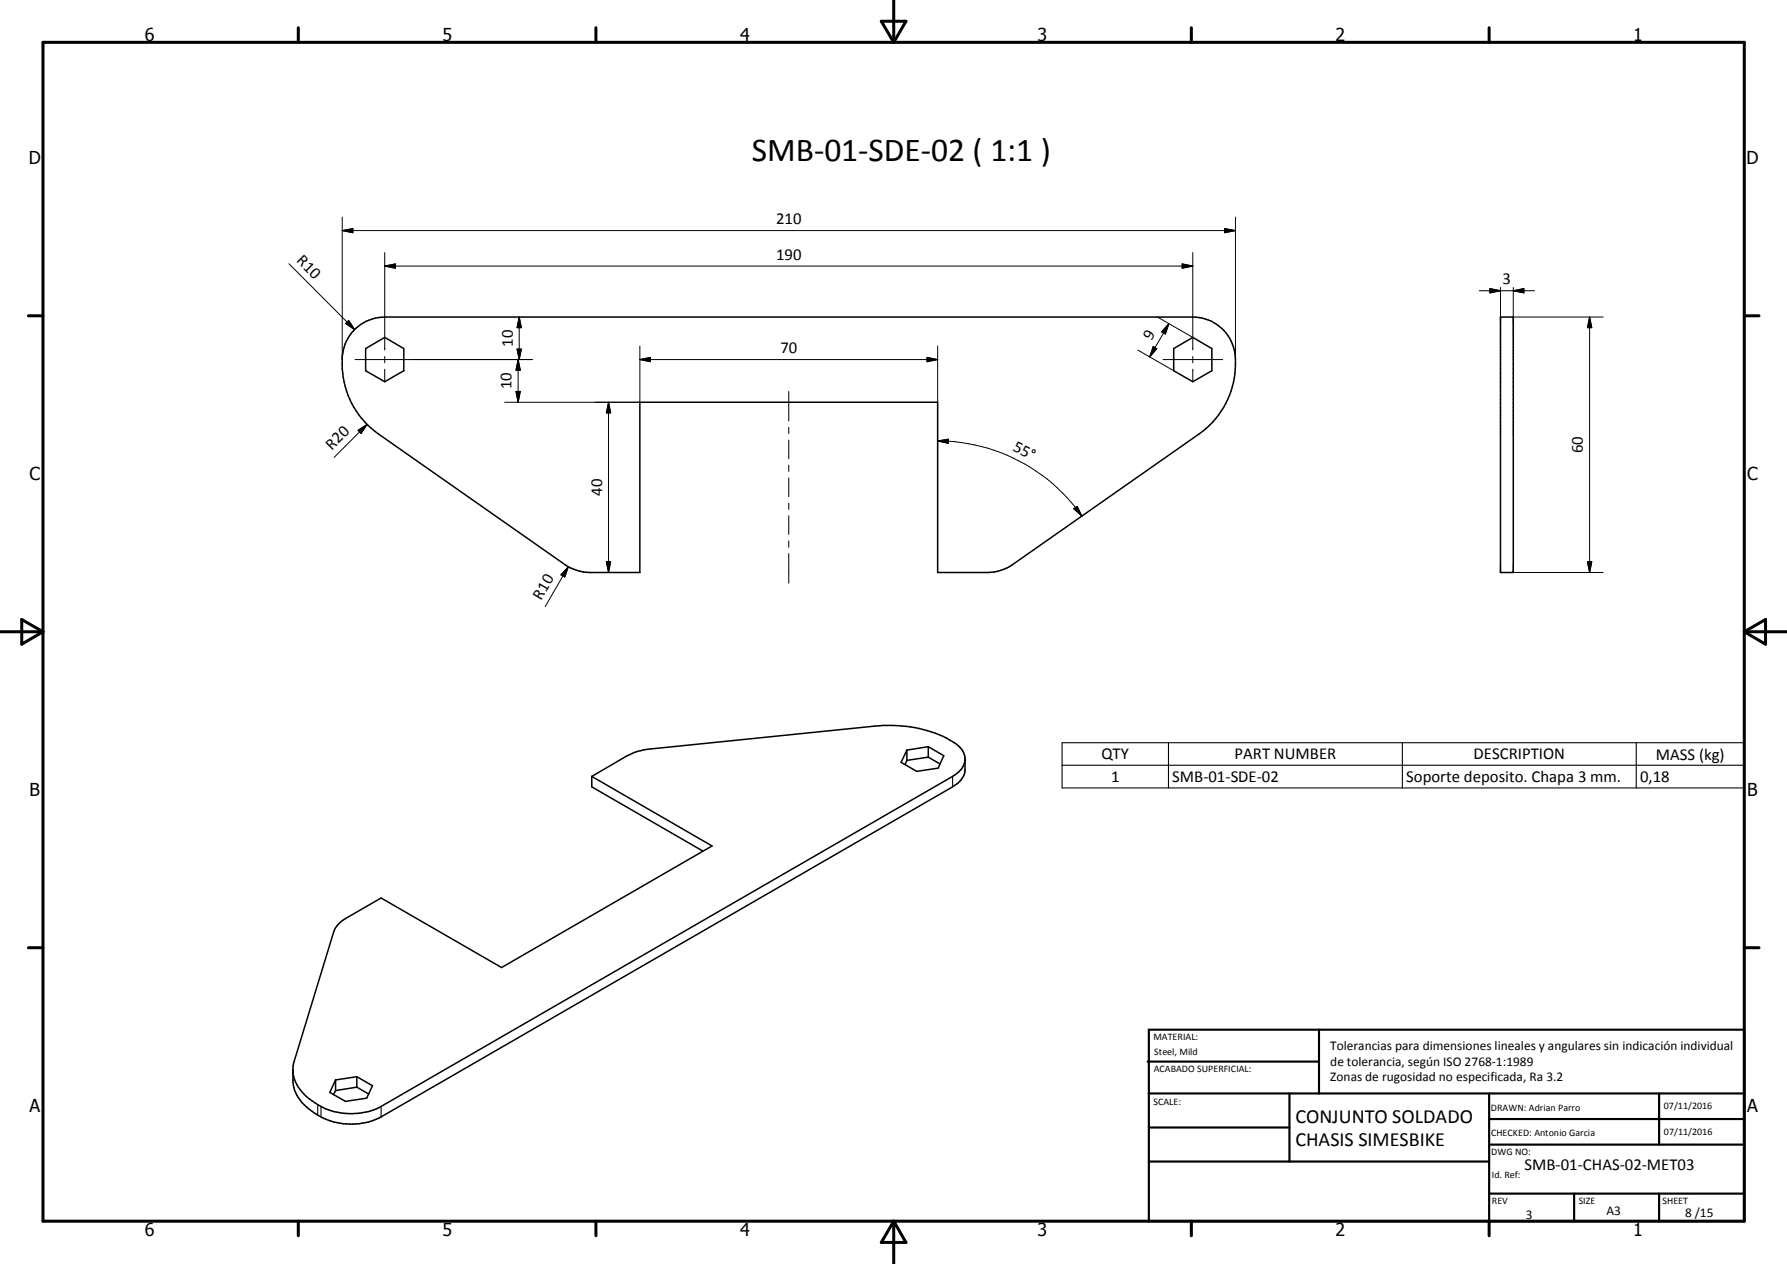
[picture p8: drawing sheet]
<svg xmlns="http://www.w3.org/2000/svg" width="420mm" height="297mm" viewBox="0 0 420 297" stroke-linecap="round" stroke-linejoin="round" font-family="sans-serif">
<g fill="none" stroke="#000" stroke-width=".35">
<path d="M83.6 77.2a10.5 10.5 0 0 1 6.9-2.7h189.9a10.1 10.1 0 0 1 10.1 11.1 20.2 20.2 0 0 1-8.6 16.4l-43.9 30.7a10.7 10.7 0 0 1-5.7 1.8h-11.8v-40h-70.1v40h-11.8a10.7 10.7 0 0 1-5.7-1.8l-43.9-30.7a20.1 20.1 0 0 1-8.3-19.7 10.4 10.4 0 0 1 2.9-5.1zM352.8 74.5h3v60h-3zM86 81.9l4.5-2.6 4.4 2.6v5.2l-4.4 2.6-4.5-2.6zM276 81.9l4.4-2.6 4.5 2.6v5.2l-4.5 2.6-4.4-2.6zM213.2 178.7l-.4 1M213.2 176.3v2.4M218.3 175.5l3.6 2.1-1.3 2.9-5.1 .8-3.6-2.1 1.3-2.9M218.3 175.5v2.4M218.3 177.9l2.7 1.6M218.3 175.5l-5.1 .8M218.3 177.9l-5.1 .8M226.9 178.6a5 5 0 0 1-2.9 3.9l-134.4 77.5a15.3 15.3 0 0 1-19.8-5.1l-.6-1.2-.3-1.8"/>
<path d="M139.1 182.5v2.4l26.2 15.1M79.4 217.3l1.8-1.4 8.4-4.9 28.3 16.4 49.5-28.6-28.3-16.3 8.4-4.9a13.8 13.8 0 0 1 5.3-1.6l52.8-5.4a29.2 29.2 0 0 1 19.3 4.3 4.5 4.5 0 0 1 2 3.3v3a5.3 5.3 0 0 1-2.9 3.7l-134.4 77.6a15.2 15.2 0 0 1-19.8-5.1l-.7-1.7a13.5 13.5 0 0 1-.2-4.5l.3-1.8 9.3-30.5zM78.9 253.8v2.5M78.9 256.3l-.5 .9M83.9 253l3.7 2.1-1.4 3-5 .7-3.7-2.1 1.4-2.9M83.9 253v2.5M83.9 255.5l2.8 1.6M83.9 253l-5 .8M83.9 255.5l-5 .8"/>
</g>
<path d="M249.7 174.5h160.4v10.7h-160.4zM249.7 179.8h160.4M274.7 174.5v10.7M329.7 174.5v10.7M384.7 174.5v10.7M224 182.5v2.4M74.7 259.6v2.4M75.5 260v2.5M89.6 260v2.5" fill="none" stroke="#000" stroke-width=".25"/>
<g fill="none" stroke="#000" stroke-width=".71">
<path d="M10.1 9.9h400v277.1h-400zM70.1 6.5v3.4M140.1 6.5v3.4M207.2 5h5.8l-2.9 4.9zM210.1 0v9.9M280.1 6.5v3.4M350.1 6.5v3.4M6.7 74.2h3.4M410.1 74.2h3.5M.1 148.5h10M5.1 145.6l5 2.9-5 2.9zM410.1 148.5h10"/>
<path d="M410.1 148.5l5-2.9v5.8zM6.7 222.7h3.4M410.1 222.7h3.5M70.1 287v3.4M140.1 287v3.4M210.1 287v10M210.1 287l2.9 5h-5.8zM280.1 287v3.4M350.1 287v3.4"/>
</g>
<g fill="none" stroke="#000" stroke-width=".51">
<path d="M269.8 249.5h40.3M270.1 242h140v45h-140zM270.1 257h140M303.2 257v16M310.1 242v15M350.1 257v30M390.1 257v12M270.1 265h33.1M270.1 273h80M350.1 269h60M350.1 263h60M350.1 280.5h60"/>
<path d="M370.1 280.5v6.5M390.1 280.5v6.5"/>
</g>
<g fill="none" stroke="#000" stroke-width=".24">
<path d="M80.5 54.2l2.5-.5v1zM80.5 54.2h210M80.5 51v33.5M90.5 59.4v22.9M280.4 59.4v22.9M287.9 53.7l2.6 .5-2.6 .5zM290.5 51v33.5M67.9 62l15.5 15.5M81.3 76l.7-.7 1.4 2.2zM82 75.3l1.4 2.2-2.1-1.5zM90.5 62.5l2.5-.5v1zM90.5 62.5h189.9"/>
<path d="M122.1 74.5l.5 2.5h-1zM122.1 74.5v10M272.1 74.5l8.3 4.8M274.8 76.1l-.8 2.4-.9-.5zM274.8 76.1l-4.5 7.8M277.9 62l2.5 .5-2.5 .5zM347.8 68.3h13M350.3 67.8l2.5 .5-2.5 .5zM352.8 67.6v6.9M355.8 68.3l2.5-.5v1zM355.8 67.6v6.9h21.1M373.7 74.5l.6 2.5h-1.1z"/>
<path d="M373.7 74.5v60M83.5 84.5h41.8M86.3 99.7l-7.7 7.8M90.5 83.8v1.5M90.5 86.8v2.8M121.3 92h1l-.5 2.5zM121.6 82h1l-.5 2.5zM121.8 84.5l.5 2.5h-1zM121.8 84.5v10M143.1 94.5l.5 2.5h-1zM143.1 94.5v40M150.4 84.5l2.5-.5v1z"/>
<path d="M150.4 84.5h70.1M150.4 81.3v13.2h-31.8M185.5 92v6.9M218 84l2.5 .5-2.5 .5zM220.5 81.3v13.2M267.6 82.3l8.4 4.8M271.1 81.4l.9 .6-1.7 1.9zM273.5 84.5h14M280.4 83.8v1.5M280.4 86.8v2.8M84.2 101.1l2.1-1.4-1.4 2.2zM185.5 100.4v1.5"/>
<path d="M185.5 103.4v4.4M185.5 109.3v1.5M185.5 112.3v4.4M185.5 118.2v1.5M220.5 103.6l2.5-.4v1zM220.5 103.6a41.4 41.4 0 0 1 33.9 17.7M252.5 119.5l.8-.5 1.1 2.3zM133.6 133.2l-.8 2.4-.9-.5zM133.6 133.2l-5.4 9.4M139.9 134.5h10.5M142.6 132h1l-.5 2.5zM185.5 121.2v4.4"/>
<path d="M185.5 127.1v1.5M185.5 130.1v6.9M355.8 134.5h21.1M373.2 132h1.1l-.6 2.5z"/>
</g>
<g fill="#000">
<path d="M80.5 54.2l2.5-.5v1zM287.9 53.7l2.6 .5-2.6 .5zM82 75.3l1.4 2.2-2.1-1.5zM90.5 62.5l2.5-.5v1zM122.1 74.5l.5 2.5h-1zM274.8 76.1l-.8 2.4-.9-.5zM277.9 62l2.5 .5-2.5 .5zM350.3 67.8l2.5 .5-2.5 .5zM355.8 68.3l2.5-.5v1zM373.7 74.5l.6 2.5h-1.1zM121.3 92h1l-.5 2.5zM121.6 82h1l-.5 2.5z"/>
<path d="M121.8 84.5l.5 2.5h-1zM143.1 94.5l.5 2.5h-1zM150.4 84.5l2.5-.5v1zM218 84l2.5 .5-2.5 .5zM271.1 81.4l.9 .6-1.7 1.9zM84.2 101.1l2.1-1.4-1.4 2.2zM220.5 103.6l2.5-.4v1zM252.5 119.5l.8-.5 1.1 2.3zM133.6 133.2l-.8 2.4-.9-.5zM142.6 132h1l-.5 2.5zM373.2 132h1.1l-.6 2.5z"/>
</g>
<text font-size="7.9" x="176.8" y="37.9">SMB-01-SDE-02 ( 1:1 )</text>
<g font-size="4.7">
<text x="304.6" y="263.8">CONJUNTO SOLDADO</text>
<text x="304.6" y="269.2">CHASIS SIMESBIKE</text>
</g>
<g font-size="4.2">
<text x="34" y="9.6">6</text>
<text x="104" y="9.6">5</text>
<text x="174" y="9.6">4</text>
<text x="244" y="9.6">3</text>
<text x="314" y="9.6">2</text>
<text x="384" y="9.6">1</text>
<text x="6.8" y="38.7">D</text>
<text x="410.6" y="38.7">D</text>
<text x="7" y="112.9">C</text>
<text x="410.8" y="112.9">C</text>
<text x="7" y="187.1">B</text>
<text x="410.8" y="187.1">B</text>
<text x="7" y="261.4">A</text>
<text x="410.8" y="261.4">A</text>
<text x="34" y="290.4">6</text>
<text x="104" y="290.4">5</text>
<text x="174" y="290.4">4</text>
<text x="244" y="290.4">3</text>
<text x="314" y="290.4">2</text>
<text x="384" y="290.4">1</text>
</g>
<g font-size="3.9">
<text x="182.5" y="52.7">210</text>
<text x="69.6" y="61.4" transform="rotate(45 69.6 61.4)">R10</text>
<text x="182.5" y="61">190</text>
<text x="353.3" y="66.8">3</text>
<text x="120.6" y="81.5" transform="rotate(-90 120.6 81.5)">10</text>
<text x="183.5" y="83">70</text>
<text x="270.7" y="80.1" transform="rotate(-60 270.7 80.1)">9</text>
<text x="120.3" y="91.5" transform="rotate(-90 120.3 91.5)">10</text>
<text x="78.1" y="105.9" transform="rotate(-45 78.1 105.9)">R20</text>
<text x="237.9" y="105.7" transform="rotate(27 237.9 105.7)">55°</text>
<text x="372.2" y="106.5" transform="rotate(-90 372.2 106.5)">60</text>
<text x="141.6" y="116.5" transform="rotate(-90 141.6 116.5)">40</text>
<text x="127.2" y="141.2" transform="rotate(-60 127.2 141.2)">R10</text>
<text x="259" y="178.5">QTY</text>
<text x="290.3" y="178.4">PART NUMBER</text>
<text x="346.5" y="178.5">DESCRIPTION</text>
<text x="389.3" y="178.6">MASS (kg)</text>
<text x="261.2" y="183.8">1</text>
<text x="275.6" y="183.8">SMB-01-SDE-02</text>
<text x="330.6" y="183.9">Soporte deposito. Chapa 3 mm.</text>
<text x="385.6" y="183.8">0,18</text>
<text x="358.5" y="275">SMB-01-CHAS-02-MET03</text>
</g>
<g font-size="3.1">
<text x="312.7" y="246.8">Tolerancias para dimensiones lineales y angulares sin indicación individual</text>
<text x="312.7" y="250.4">de tolerancia, según ISO 2768-1:1989</text>
<text x="312.7" y="254">Zonas de rugosidad no especificada, Ra 3.2</text>
<text x="358.7" y="286.4">3</text>
<text x="377.7" y="285.6">A3</text>
<text x="396.2" y="285.9">8 /15</text>
</g>
<g font-size="2.4">
<text x="271.2" y="244.4">MATERIAL:</text>
<text x="271.3" y="252">ACABADO SUPERFICIAL:</text>
<text x="271.4" y="247.9">Steel, Mild</text>
<text x="271.2" y="259.7">SCALE:</text>
<text x="350.6" y="261">DRAWN: Adrian Parro</text>
<text x="391.2" y="260.6">07/11/2016</text>
<text x="350.6" y="267">CHECKED: Antonio Garcia</text>
<text x="391.2" y="266.7">07/11/2016</text>
<text x="350.6" y="271.4">DWG NO:</text>
<text x="350.8" y="276.9">Id. Ref:</text>
<text x="350.8" y="282.8">REV</text>
<text x="371.2" y="282.9">SIZE</text>
<text x="390.9" y="282.9">SHEET</text>
</g>
</svg>
